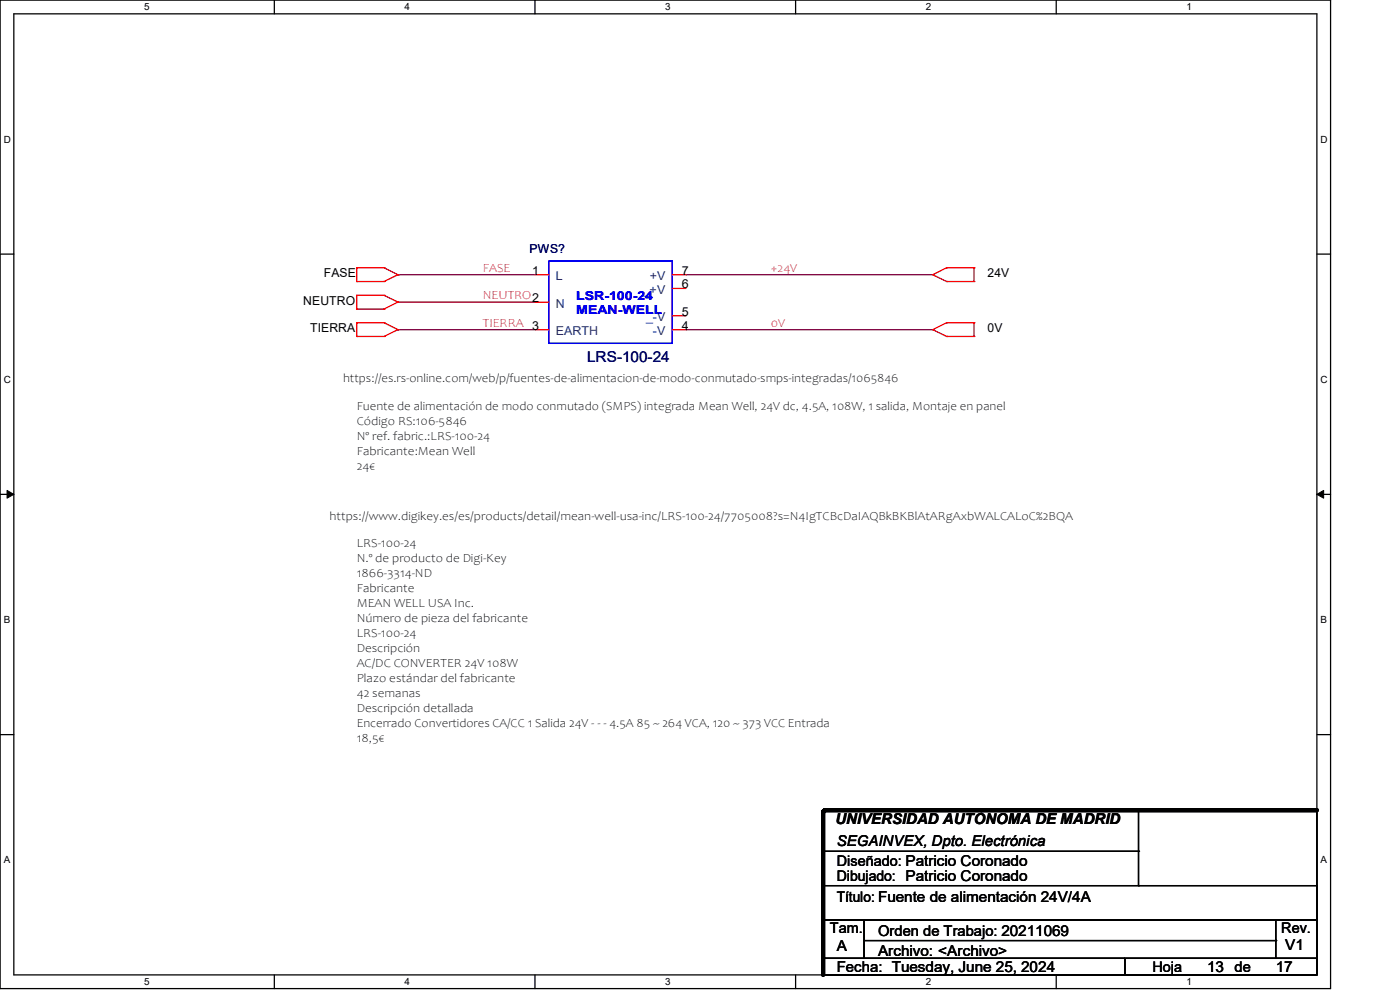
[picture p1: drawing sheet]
<svg xmlns="http://www.w3.org/2000/svg" width="420mm" height="297mm" viewBox="0 0 420 297" stroke-linecap="round" stroke-linejoin="round" font-family="sans-serif">
<path d="M0 0h399.2v296.3h-399.2zM4.1 4.1h391v288.1h-391z" fill="none" stroke="#000" stroke-width=".38"/>
<g fill="#fff">
<path d="M43.2 .5h1.6v3.2h-1.6z"/>
<path d="M43.2 292.6h1.6v3.3h-1.6z"/>
</g>
<path d="M82.3 0v4.1M82.3 292.2v4.1" fill="none" stroke="#000" stroke-width=".38"/>
<g fill="#fff">
<path d="M121.4 .5h1.6v3.2h-1.6z"/>
<path d="M121.4 292.6h1.6v3.3h-1.6z"/>
</g>
<path d="M160.5 0v4.1M160.5 292.2v4.1" fill="none" stroke="#000" stroke-width=".38"/>
<g fill="#fff">
<path d="M199.6 .5h1.6v3.2h-1.6z"/>
<path d="M199.6 292.6h1.6v3.3h-1.6z"/>
</g>
<path d="M238.7 0v4.1M238.7 292.2v4.1" fill="none" stroke="#000" stroke-width=".38"/>
<g fill="#fff">
<path d="M277.7 .5h1.7v3.2h-1.7z"/>
<path d="M277.7 292.6h1.7v3.3h-1.7z"/>
</g>
<path d="M316.9 0v4.1M316.9 292.2v4.1" fill="none" stroke="#000" stroke-width=".38"/>
<g fill="#fff">
<path d="M355.9 .5h1.6v3.2h-1.6z"/>
<path d="M355.9 292.6h1.6v3.3h-1.6z"/>
<path d="M1.1 40.1h2.1v3.3h-2.1z"/>
<path d="M396.1 40.1h2.1v3.3h-2.1z"/>
<path d="M1.1 112.1h2.1v3.3h-2.1z"/>
<path d="M396.1 112.1h2.1v3.3h-2.1z"/>
</g>
<path d="M0 76.2h4.1M395.1 76.2h4.1" fill="none" stroke="#000" stroke-width=".38"/>
<g fill="#fff">
<path d="M1.1 184.1h1.9v3.3h-1.9z"/>
<path d="M396.1 184.1h2v3.3h-2z"/>
</g>
<path d="M0 148.2h4.1M395.1 148.2h4.1" fill="none" stroke="#000" stroke-width=".38"/>
<path d="M2.1 147l2 1.2-2 1.1zM395.1 148.2l2-1.2v2.3z" fill="#000" stroke="#000" stroke-width=".3"/>
<g fill="#fff">
<path d="M1.1 256.2h1.9v3.2h-1.9z"/>
<path d="M396.1 256.2h2v3.2h-2z"/>
</g>
<path d="M0 220.2h4.1M395.1 220.2h4.1" fill="none" stroke="#000" stroke-width=".38"/>
<path d="M119.4 82.3h41.1" fill="none" stroke="#800040" stroke-width=".38"/>
<circle cx="119.4" cy="82.3" r=".19" fill="#800040"/>
<path d="M119.4 90.6h41.1" fill="none" stroke="#800040" stroke-width=".38"/>
<circle cx="119.4" cy="90.6" r=".19" fill="#800040"/>
<path d="M119.4 98.8h41.1" fill="none" stroke="#800040" stroke-width=".38"/>
<circle cx="119.4" cy="98.8" r=".19" fill="#800040"/>
<path d="M205.8 82.3h74" fill="none" stroke="#800040" stroke-width=".38"/>
<circle cx="205.8" cy="82.3" r=".19" fill="#800040"/>
<path d="M205.8 98.8h74" fill="none" stroke="#800040" stroke-width=".38"/>
<circle cx="205.8" cy="98.8" r=".19" fill="#800040"/>
<path d="M119.4 82.3l-4.2 2.1" fill="none" stroke="#f00" stroke-width=".38"/>
<circle cx="115.2" cy="84.4" r=".19" fill="#f00"/>
<path d="M107 84.4h8.2" fill="none" stroke="#f00" stroke-width=".38"/>
<circle cx="107" cy="84.4" r=".19" fill="#f00"/>
<path d="M107 80.3v4.1" fill="none" stroke="#f00" stroke-width=".38"/>
<circle cx="107" cy="80.3" r=".19" fill="#f00"/>
<path d="M107 80.3h8.2" fill="none" stroke="#f00" stroke-width=".38"/>
<circle cx="115.2" cy="80.3" r=".19" fill="#f00"/>
<path d="M115.2 80.3l4.2 2" fill="none" stroke="#f00" stroke-width=".38"/>
<circle cx="119.4" cy="82.3" r=".19" fill="#f00"/>
<path d="M119.4 90.6l-4.2 2" fill="none" stroke="#f00" stroke-width=".38"/>
<circle cx="115.2" cy="92.6" r=".19" fill="#f00"/>
<path d="M107 92.6h8.2" fill="none" stroke="#f00" stroke-width=".38"/>
<circle cx="107" cy="92.6" r=".19" fill="#f00"/>
<path d="M107 88.5v4.1" fill="none" stroke="#f00" stroke-width=".38"/>
<circle cx="107" cy="88.5" r=".19" fill="#f00"/>
<path d="M107 88.5h8.2" fill="none" stroke="#f00" stroke-width=".38"/>
<circle cx="115.2" cy="88.5" r=".19" fill="#f00"/>
<path d="M115.2 88.5l4.2 2.1" fill="none" stroke="#f00" stroke-width=".38"/>
<circle cx="119.4" cy="90.6" r=".19" fill="#f00"/>
<path d="M119.4 98.8l-4.2 2" fill="none" stroke="#f00" stroke-width=".38"/>
<circle cx="115.2" cy="100.8" r=".19" fill="#f00"/>
<path d="M107 100.8h8.2" fill="none" stroke="#f00" stroke-width=".38"/>
<circle cx="107" cy="100.8" r=".19" fill="#f00"/>
<path d="M107 96.7v4.1" fill="none" stroke="#f00" stroke-width=".38"/>
<circle cx="107" cy="96.7" r=".19" fill="#f00"/>
<path d="M107 96.7h8.2" fill="none" stroke="#f00" stroke-width=".38"/>
<circle cx="115.2" cy="96.7" r=".19" fill="#f00"/>
<path d="M115.2 96.7l4.2 2.1" fill="none" stroke="#f00" stroke-width=".38"/>
<circle cx="119.4" cy="98.8" r=".19" fill="#f00"/>
<path d="M284 96.7l-4.2 2.1" fill="none" stroke="#f00" stroke-width=".38"/>
<circle cx="284" cy="96.7" r=".19" fill="#f00"/>
<path d="M284 96.7h8.2" fill="none" stroke="#f00" stroke-width=".38"/>
<circle cx="292.2" cy="96.7" r=".19" fill="#f00"/>
<path d="M292.2 96.7v4.1" fill="none" stroke="#f00" stroke-width=".38"/>
<circle cx="292.2" cy="100.8" r=".19" fill="#f00"/>
<path d="M284 100.8h8.2" fill="none" stroke="#f00" stroke-width=".38"/>
<circle cx="284" cy="100.8" r=".19" fill="#f00"/>
<path d="M279.8 98.8l4.2 2" fill="none" stroke="#f00" stroke-width=".38"/>
<circle cx="279.8" cy="98.8" r=".19" fill="#f00"/>
<path d="M279.8 82.3l4.2 2.1" fill="none" stroke="#f00" stroke-width=".38"/>
<circle cx="284" cy="84.4" r=".19" fill="#f00"/>
<path d="M284 84.4h8.2" fill="none" stroke="#f00" stroke-width=".38"/>
<circle cx="292.2" cy="84.4" r=".19" fill="#f00"/>
<path d="M292.2 80.3v4.1" fill="none" stroke="#f00" stroke-width=".38"/>
<circle cx="292.2" cy="80.3" r=".19" fill="#f00"/>
<path d="M284 80.3h8.2" fill="none" stroke="#f00" stroke-width=".38"/>
<circle cx="284" cy="80.3" r=".19" fill="#f00"/>
<path d="M284 80.3l-4.2 2" fill="none" stroke="#f00" stroke-width=".38"/>
<circle cx="279.8" cy="82.3" r=".19" fill="#f00"/>
<path d="M246.9 242.8h148.2v49.4h-148.2zM246.9 255.1h94.6M341.5 242.8v22.6M246.5 265.4h148.6v10.3h-148.6zM246.9 275.7h12.3v11.5h-12.3zM259.2 275.7h123.5v11.5h-123.5zM382.7 275.7h12.4v11.5h-12.4zM246.9 287.2h90.5v5h-90.5zM259.2 281.9h123.5M337.4 287.2h57.7v5h-57.7z" fill="none" stroke="#000" stroke-width=".38"/>
<path d="M246.9 243.2v49M247.4 242.8h147.7" fill="none" stroke="#000" stroke-width="1.2"/>
<g fill="#000">
<circle cx="246.9" cy="243.2" r=".61"/>
<circle cx="247.4" cy="242.8" r=".61"/>
<circle cx="341.5" cy="255.1" r=".19"/>
<circle cx="341.5" cy="265.4" r=".19"/>
<circle cx="382.7" cy="281.9" r=".19"/>
</g>
<path d="M164.6 78.2h37.1v24.7h-37.1z" fill="none" stroke="#00f" stroke-width=".38"/>
<path d="M160.5 82.3h4.1M160.5 90.6h4.1M160.5 98.8h4.1M201.7 82.3h4.1M201.7 98.8h4.1M201.7 94.7h4.1M201.7 86.4h4.1" fill="none" stroke="#f00" stroke-width=".38"/>
<text font-size="4.5" fill="#000080" x="176.1" y="108.6">LRS-100-24</text>
<g font-size="4.5">
<text x="250.6" y="246.9">UNIVERSIDAD AUTÓNOMA DE MADRID</text>
<text x="251" y="253.4">SEGAINVEX, Dpto. Electrónica</text>
<text x="251" y="285.2">A</text>
<text x="263.4" y="286.4">Archivo: &lt;Archivo&gt;</text>
<text x="385.6" y="284.7">V1</text>
<text x="251" y="291.3">Fecha: Tuesday, June 25, 2024</text>
<text x="362.1" y="291.3">13</text>
<text x="382.7" y="291.3">17</text>
</g>
<g font-size="4.4">
<text x="251" y="259.5">Diseñado: Patricio Coronado</text>
<text x="251" y="264">Dibujado: Patricio Coronado</text>
<text x="251" y="270.2">Título: Fuente de alimentación 24V/4A</text>
<text x="249" y="279.7">Tam.</text>
<text x="263.4" y="280.5">Orden de Trabajo: 20211069</text>
<text x="384.3" y="279.7">Rev.</text>
<text x="345.7" y="291.2">Hoja</text>
<text x="370.4" y="291.2">de</text>
</g>
<text font-size="3.7" fill="#000080" x="158.9" y="75.8">PWS?</text>
<g font-size="3.7">
<text x="97.2" y="83.1">FASE</text>
<text x="159.7" y="82.3">1</text>
<text x="204.6" y="82.3">7</text>
<text x="296.3" y="83.1">24V</text>
<text x="204.6" y="86.4">6</text>
<text x="91" y="91.4">NEUTRO</text>
<text x="204.6" y="94.6">5</text>
<text x="93" y="99.6">TIERRA</text>
<text x="159.7" y="98.8">3</text>
<text x="204.6" y="98.8">4</text>
<text x="296.3" y="99.6">0V</text>
<text x="102.9" y="114.6">https://es.rs-online.com/web/p/fuentes-de-alimentacion-de-modo-conmutado-smps-integradas/1065846</text>
<text x="107" y="122.9">Fuente de alimentación de modo conmutado (SMPS) integrada Mean Well, 24V dc, 4.5A, 108W, 1 salida, Montaje en panel</text>
<text x="107" y="127.4">Código RS:106-5846</text>
<text x="107" y="131.9">Nº ref. fabric.:LRS-100-24</text>
<text x="107" y="136.4">Fabricante:Mean Well</text>
<text x="107" y="140.8">24€</text>
<text x="98.8" y="155.8">https://www.digikey.es/es/products/detail/mean-well-usa-inc/LRS-100-24/7705008?s=N4IgTCBcDaIAQBkBKBlAtARgAxbWALCALoC%2BQA</text>
<text x="107" y="164">LRS-100-24</text>
<text x="107" y="168.5">N.º de producto de Digi-Key</text>
<text x="107" y="173">1866-3314-ND</text>
<text x="107" y="177.5">Fabricante</text>
<text x="107" y="182">MEAN WELL USA Inc.</text>
<text x="107" y="186.5">Número de pieza del fabricante</text>
<text x="107" y="191">LRS-100-24</text>
<text x="107" y="195.5">Descripción</text>
<text x="107" y="199.9">AC/DC CONVERTER 24V 108W</text>
<text x="107" y="204.4">Plazo estándar del fabricante</text>
<text x="107" y="208.9">42 semanas</text>
<text x="107" y="213.4">Descripción detallada</text>
<text x="107" y="217.9">Encerrado Convertidores CA/CC 1 Salida 24V - - - 4.5A 85 ~ 264 VCA, 120 ~ 373 VCC Entrada</text>
<text x="107" y="222.4">18,5€</text>
</g>
<g font-size="3.7" fill="#f00">
<text x="144.9" y="81.5">FASE</text>
<text x="231.3" y="81.5">+24V</text>
<text x="144.9" y="89.7">NEUTRO2</text>
<text x="144.9" y="98">TIERRA</text>
<text x="231.3" y="98">0V</text>
</g>
<g font-size="3.7" fill="#004080">
<text x="166.7" y="84">L</text>
<text x="194.9" y="84">+V</text>
<text x="192.8" y="88.1">_+V</text>
<text x="166.7" y="92.2">N</text>
<text x="166.7" y="100.5">EARTH</text>
<text x="193.8" y="96.3">_-V</text>
<text x="195.9" y="100.5">-V</text>
</g>
<g font-size="3.7" fill="#00f">
<text x="172.8" y="89.9">LSR-100-24</text>
<text x="172.8" y="94.2">MEAN-WELL</text>
</g>
<g font-size="3">
<text x="43.2" y="3.1">5</text>
<text x="121.4" y="3.1">4</text>
<text x="199.6" y="3.1">3</text>
<text x="277.7" y="3.1">2</text>
<text x="355.9" y="3.1">1</text>
<text x="1.1" y="42.8">D</text>
<text x="396.1" y="42.8">D</text>
<text x="1.1" y="114.8">C</text>
<text x="396.1" y="114.8">C</text>
<text x="1.1" y="186.8">B</text>
<text x="396.1" y="186.8">B</text>
<text x="1.1" y="258.8">A</text>
<text x="396.1" y="258.8">A</text>
<text x="43.2" y="295.2">5</text>
<text x="121.4" y="295.2">4</text>
<text x="199.6" y="295.2">3</text>
<text x="277.7" y="295.2">2</text>
<text x="355.9" y="295.2">1</text>
</g>
</svg>
